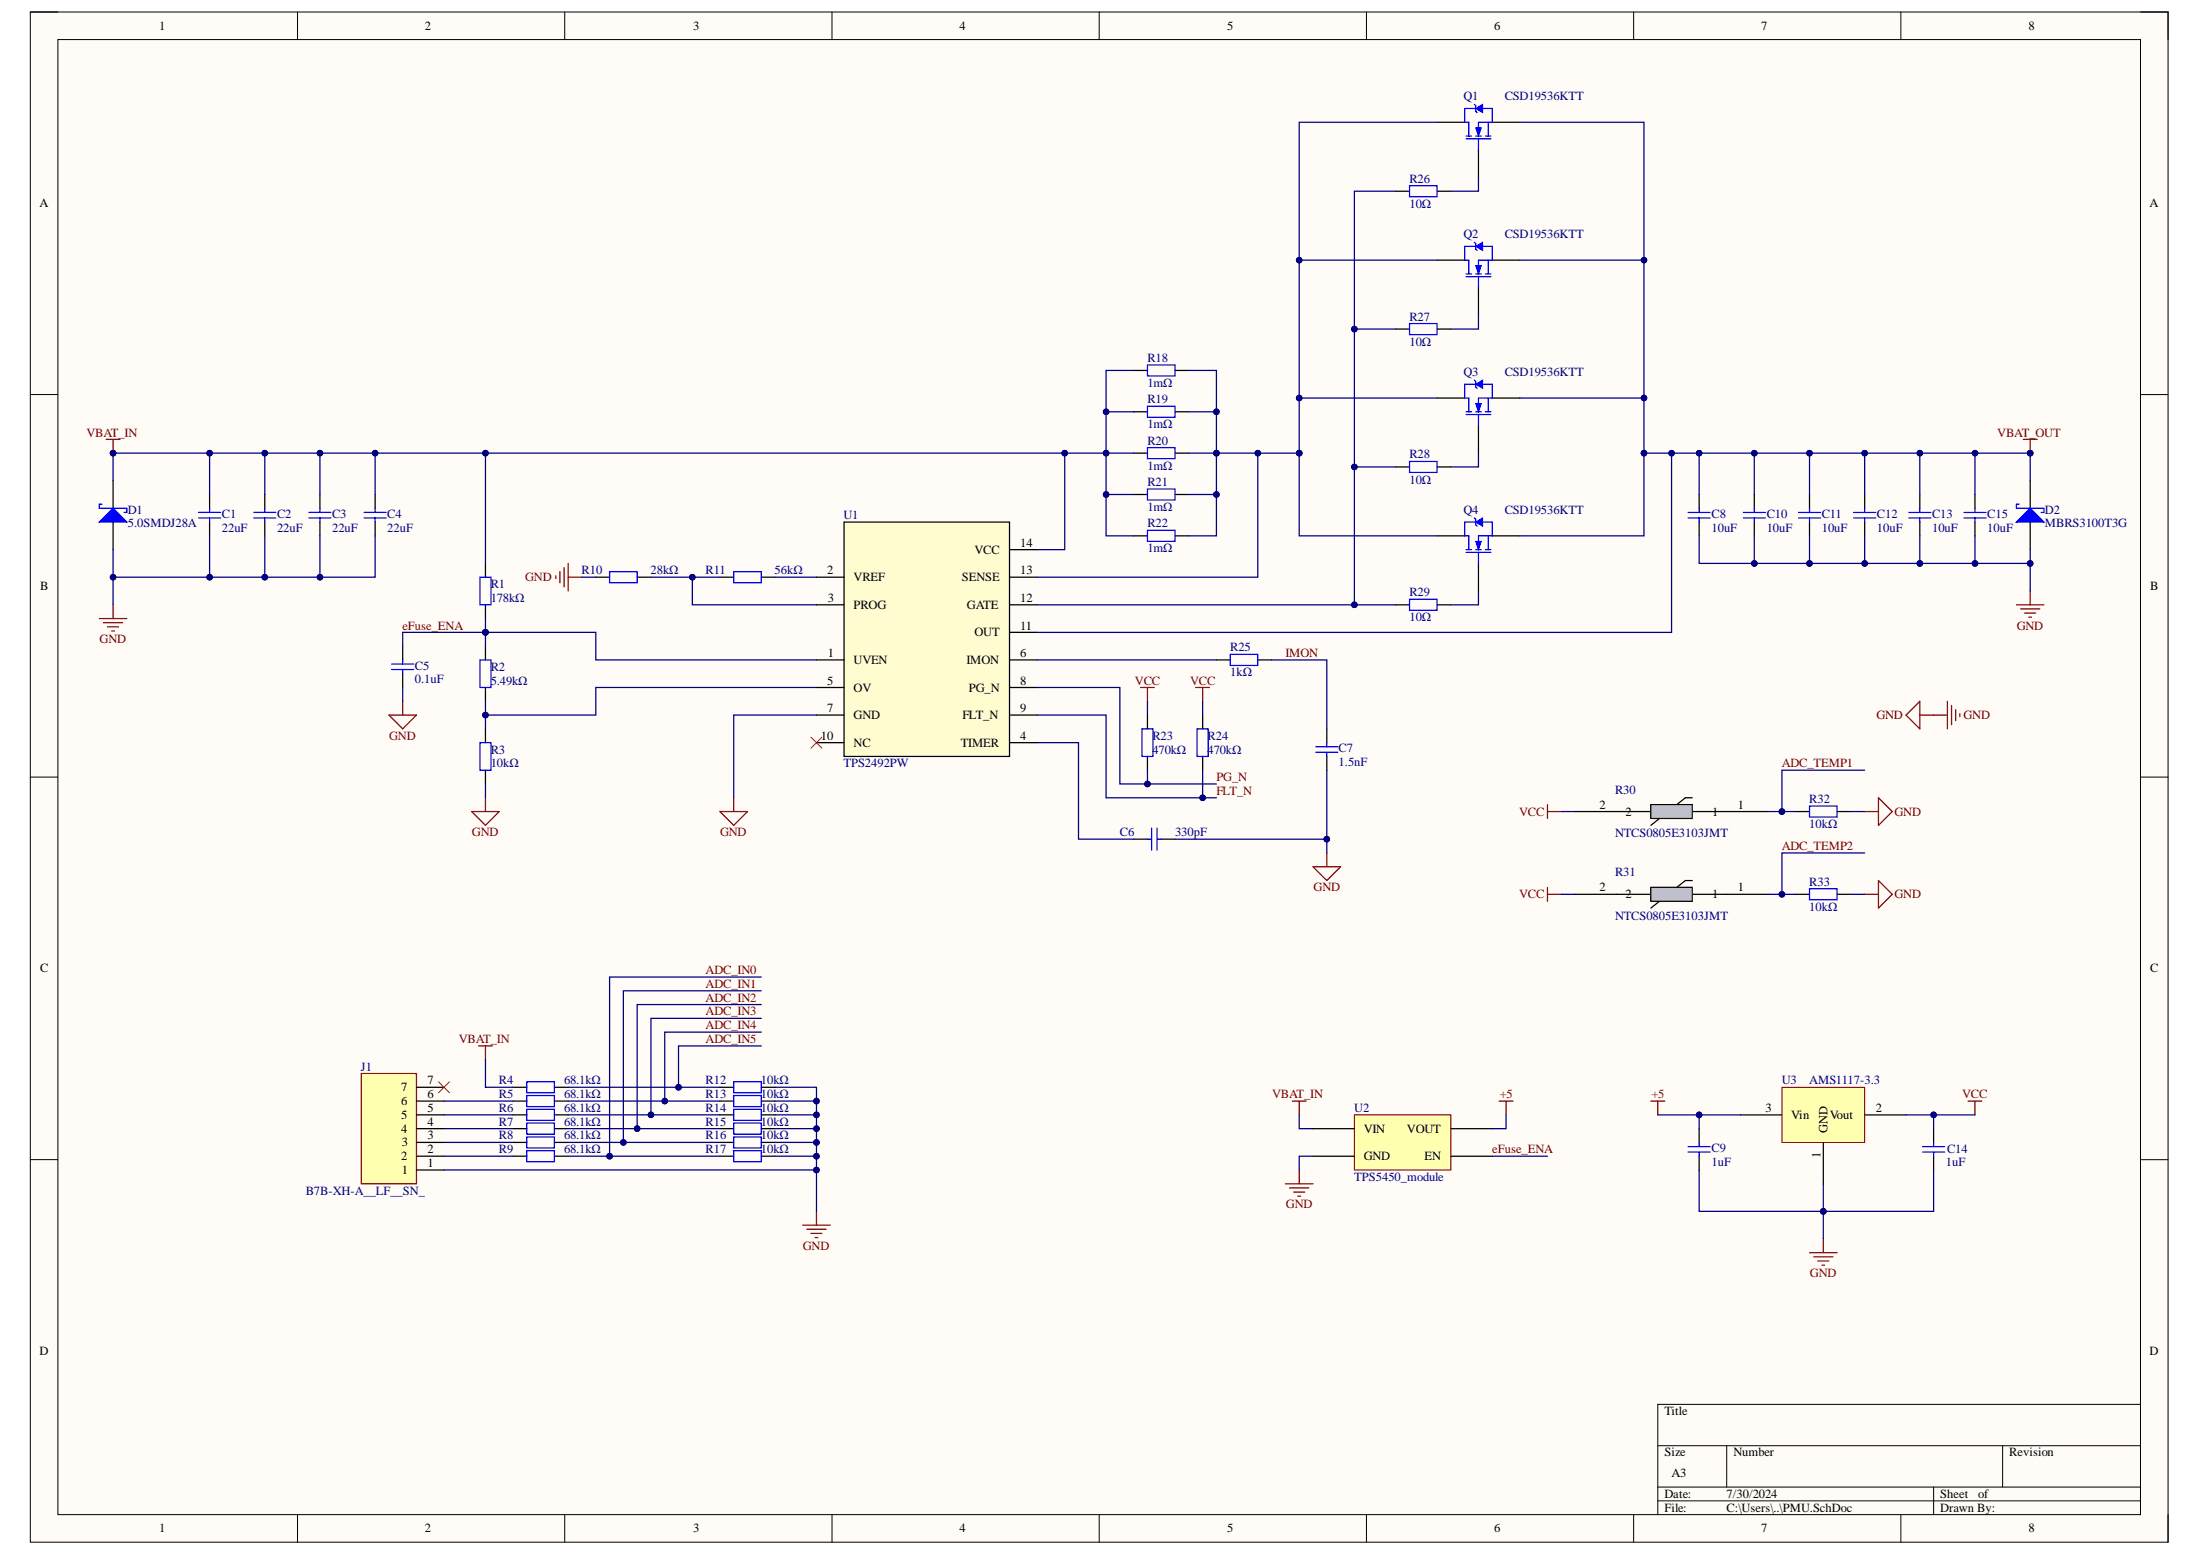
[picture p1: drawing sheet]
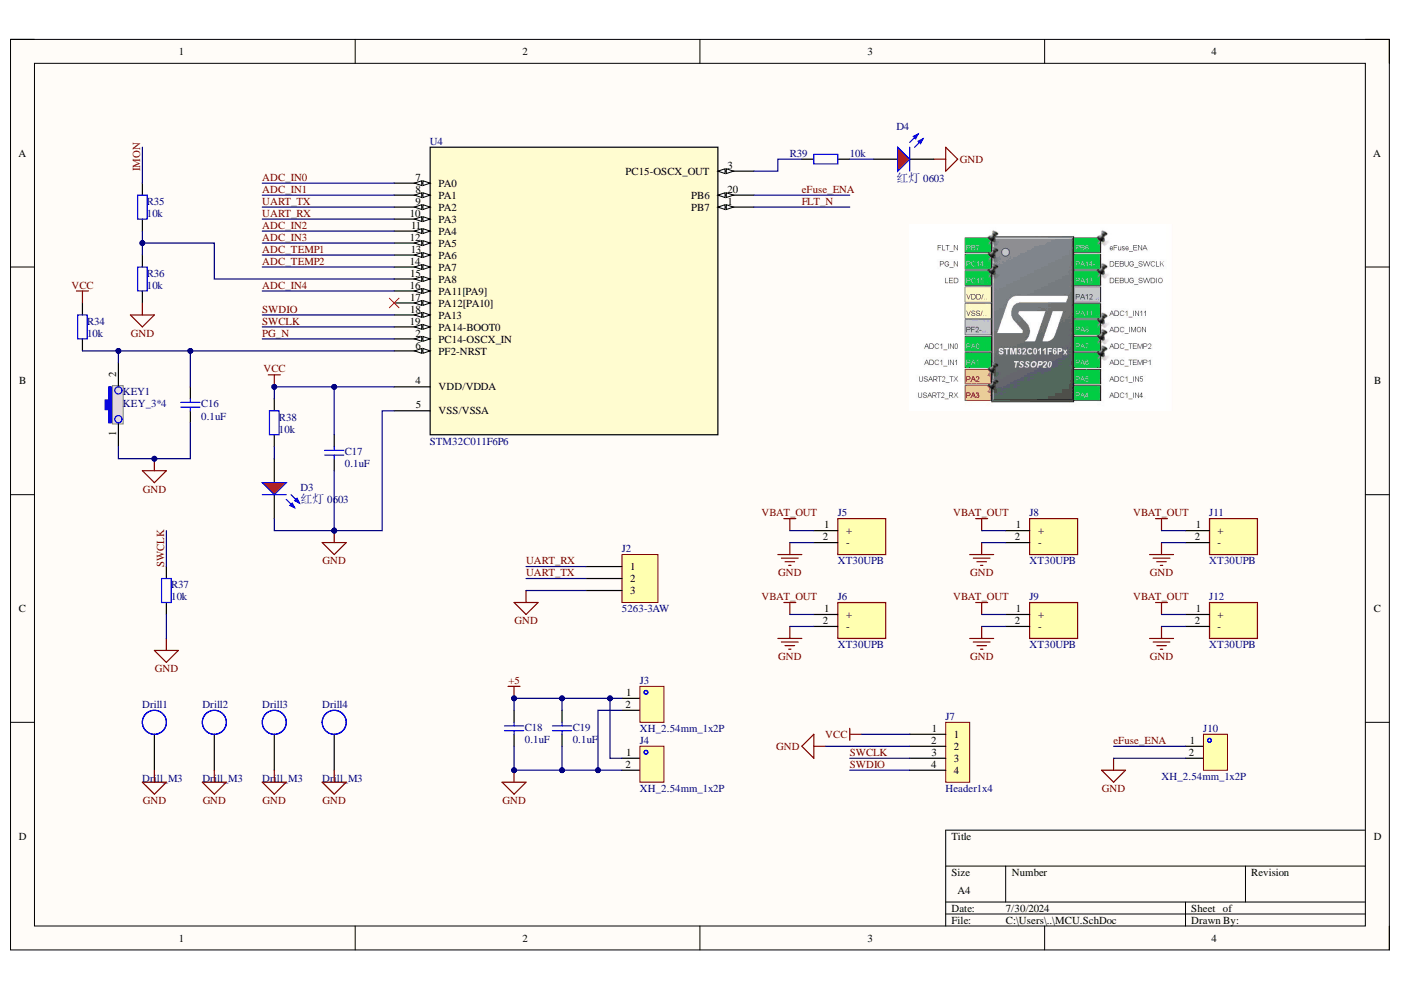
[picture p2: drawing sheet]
# Altium project DOG_PMU_v2.PrjPcb
2 sheets, 87 parts. Net scope: global (net labels, ports and power ports of the same name join across sheets).
Board file: PCB.PcbDoc
Sheets:
  PMU.SchDoc
  MCU.SchDoc

## Sheet PMU.SchDoc: 6s Lipo Protection Board
size A3; Author: Yue Wang; CompanyName: UoS; DrawnBy: Yue Wang; Engineer: Yue Wang; Organization: UoS; SheetNumber: 1; SheetTotal: 2

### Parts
C1  22uF  [C1210]
C2  22uF  [C1210]
C3  22uF  [C1210]
C4  22uF  [C1210]
C5  0.1uF  [C0603]
C6  330pF  [C0603]
C7  1.5nF  [C0603]
C8  10uF  [C1210]
C9  1uF  [C0603]
C10  10uF  [C1210]
C11  10uF  [C1210]
C12  10uF  [C1210]
C13  10uF  [C1210]
C14  1uF  [C0603]
C15  10uF  [C1210]
D1  5.0SMDJ28A  [SMA(DO-214AC)]
D2  MBRS3100T3G  [SMA(DO-214AC)]
J1  B7B-XH-A__LF__SN_  [SHDR7W64P0X250_1X7_1990X575X700P]
Q1  CSD19536KTT  [KTT0002A]
Q2  CSD19536KTT  [KTT0002A]
Q3  CSD19536KTT  [KTT0002A]
Q4  CSD19536KTT  [KTT0002A]
R1  178kΩ  [R0603]
R2  5.49kΩ  [R0603]
R3  10kΩ  [R0603]
R4  68.1kΩ  [R0603]
R5  68.1kΩ  [R0603]
R6  68.1kΩ  [R0603]
R7  68.1kΩ  [R0603]
R8  68.1kΩ  [R0603]
R9  68.1kΩ  [R0603]
R10  28kΩ  [R0603]
R11  56kΩ  [R0603]
R12  10kΩ  [R0603]
R13  10kΩ  [R0603]
R14  10kΩ  [R0603]
R15  10kΩ  [R0603]
R16  10kΩ  [R0603]
R17  10kΩ  [R0603]
R18  1mΩ  [2512_R]
R19  1mΩ  [2512_R]
R20  1mΩ  [2512_R]
R21  1mΩ  [2512_R]
R22  1mΩ  [2512_R]
R23  470kΩ  [R0603]
R24  470kΩ  [R0603]
R25  1kΩ  [R0603]
R26  10Ω  [R0603]
R27  10Ω  [R0603]
R28  10Ω  [R0603]
R29  10Ω  [R0603]
R30  NTCS0805E3103JMT  [NTCS0805_VIS]
R31  NTCS0805E3103JMT  [NTCS0805_VIS]
R32  10kΩ  [R0603]
R33  10kΩ  [R0603]
U1  TPS2492PW  [PW0014A_N]
U2  TPS5450_module  [TPS5450_module]
U3  AMS1117-3.3  [SOT-223]

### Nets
+5: C9.2 U2.4(VOUT) U3.3(Vin)
GND: C1.1 C2.1 C3.1 C4.1 C5.1 C6.1 C7.1 C8.1 C9.1 C10.1 C11.1 C12.1 C13.1 C14.1 C15.1 D1.1(A) D2.1(A) J1.1 R3.1 R10.1 R12.1 R13.1 R14.1 R15.1 R16.1 R17.1 R32.2 R33.2 U1.7(GND) U2.2(GND) U3.1(GND)
VBAT_IN: C1.2 C2.2 C3.2 C4.2 D1.2(K) R1.2 R4.2 R18.1 R19.1 R20.1 R21.1 R22.1 U1.14(VCC) U2.1(VIN)
VBAT_OUT: C8.2 C10.2 C11.2 C12.2 C13.2 C15.2 D2.2(K) Q1.3(S) Q2.3(S) Q3.3(S) Q4.3(S) U1.11(OUT)
VCC: C14.2 R23.1 R24.1 R30.2 R31.2 U3.2(Vout)
ADC_IN0: R9.1 R17.2
ADC_IN1: R8.1 R16.2
ADC_IN2: R7.1 R15.2
ADC_IN3: R6.1 R14.2
ADC_IN4: R5.1 R13.2
ADC_IN5: R4.1 R12.2
ADC_TEMP1: R30.1 R32.1
ADC_TEMP2: R31.1 R33.1
eFuse_ENA: C5.2 R1.1 R2.2 U1.1(UVEN) U2.3(EN)
FLT_N: R24.2 U1.9(FLT_N)
IMON: C7.2 R25.1
PG_N: R23.2 U1.8(PG_N)
NetC6_2: C6.2 U1.4(TIMER)
NetJ1_2: J1.2 R9.2
NetJ1_3: J1.3 R8.2
NetJ1_4: J1.4 R7.2
NetJ1_5: J1.5 R6.2
NetJ1_6: J1.6 R5.2
NetQ1_1: Q1.1(G) R26.1
NetQ1_2: Q1.2(D) Q2.2(D) Q3.2(D) Q4.2(D) R18.2 R19.2 R20.2 R21.2 R22.2 U1.13(SENSE)
NetQ2_1: Q2.1(G) R27.1
NetQ3_1: Q3.1(G) R28.1
NetQ4_1: Q4.1(G) R29.1
NetR2_1: R2.1 R3.2 U1.5(OV)
NetR10_2: R10.2 R11.1 U1.3(PROG)
NetR11_2: R11.2 U1.2(VREF)
NetR25_2: R25.2 U1.6(IMON)
NetR26_2: R26.2 R27.2 R28.2 R29.2 U1.12(GATE)

Not connected (* = marked no-connect by the designer): J1 7*; U1 10(NC)*

## Sheet MCU.SchDoc
size A4; SheetNumber: 2; SheetTotal: 2

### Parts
C16  0.1uF  [C0603]
C17  0.1uF  [C0603]
C18  0.1uF  [C0603]
C19  0.1uF  [C0603]
D3  红灯 0603  [0603_LED_S1]
D4  红灯 0603  [0603_LED_S1]
Drill1  Drill_M3  [Drill_M_3]
Drill2  Drill_M3  [Drill_M_3]
Drill3  Drill_M3  [Drill_M_3]
Drill4  Drill_M3  [Drill_M_3]
J2  5263-3AW  [5264-3AW]
J3  XH_2.54mm_1x2P  [XH2.54mm1x2P弯插]
J4  XH_2.54mm_1x2P  [XH2.54mm1x2P弯插]
J5  XT30UPB  [XT30UPB]
J6  XT30UPB  [XT30UPB]
J7  Header1x4  [Header 1x4p]
J8  XT30UPB  [XT30UPB]
J9  XT30UPB  [XT30UPB]
J10  XH_2.54mm_1x2P  [XH2.54mm1x2P弯插]
J11  XT30UPB  [XT30UPB]
J12  XT30UPB  [XT30UPB]
KEY1  KEY_3*4  [KEY_3*4]
R34  10k  [R0603]
R35  10k  [R0603]
R36  10k  [R0603]
R37  10k  [R0603]
R38  10k  [R0603]
R39  10k  [R0603]
U4  STM32C011F6P6  [TSSOP20_STM]

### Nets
+5: C18.1 C19.1 J3.1 J4.1
GND: C16.1 C17.1 C18.2 C19.2 D3.K D4.K Drill1.0(A) Drill2.0(A) Drill3.0(A) Drill4.0(A) J2.3 J3.2 J4.2 J5.2(-) J6.2(-) J7.2 J8.2(-) J9.2(-) J10.2 J11.2(-) J12.2(-) KEY1.1 R36.1 R37.1 U4.5(VSS/VSSA)
VBAT_OUT: J5.1(+) J6.1(+) J8.1(+) J9.1(+) J11.1(+) J12.1(+)
VCC: C17.2 J7.1 R34.2 R38.1 U4.4(VDD/VDDA)
ADC_IN0: U4.7(PA0)
ADC_IN1: U4.8(PA1)
ADC_IN2: U4.11(PA4)
ADC_IN3: U4.12(PA5)
ADC_IN4: U4.16(PA11[PA9])
ADC_TEMP1: U4.13(PA6)
ADC_TEMP2: U4.14(PA7)
eFuse_ENA: J10.1 U4.20(PB6)
FLT_N: U4.1(PB7)
IMON: R35.2
PG_N: U4.2(PC14-OSCX_IN)
SWCLK: J7.3 R37.2 U4.19(PA14-BOOT0)
SWDIO: J7.4 U4.18(PA13)
UART_RX: J2.1 U4.10(PA3)
UART_TX: J2.2 U4.9(PA2)
NetC16_2: C16.2 KEY1.2 R34.1 U4.6(PF2-NRST)
NetD3_A: D3.A R38.2
NetD4_A: D4.A R39.2
NetR35_1: R35.1 R36.2 U4.15(PA8)
NetR39_1: R39.1 U4.3(PC15-OSCX_OUT)

Not connected (* = marked no-connect by the designer): U4 17(PA12[PA10])*

## Nets that join several sheets
+5: PMU (C9.2 U2.4 U3.3), MCU (C18.1 C19.1 J3.1 J4.1)
GND: PMU (31 pins), MCU (25 pins)
VBAT_OUT: PMU (12 pins), MCU (6 pins)
VCC: PMU (6 pins), MCU (5 pins)
ADC_IN0: PMU (R9.1 R17.2), MCU (U4.7)
ADC_IN1: PMU (R8.1 R16.2), MCU (U4.8)
ADC_IN2: PMU (R7.1 R15.2), MCU (U4.11)
ADC_IN3: PMU (R6.1 R14.2), MCU (U4.12)
ADC_IN4: PMU (R5.1 R13.2), MCU (U4.16)
ADC_TEMP1: PMU (R30.1 R32.1), MCU (U4.13)
ADC_TEMP2: PMU (R31.1 R33.1), MCU (U4.14)
eFuse_ENA: PMU (5 pins), MCU (J10.1 U4.20)
FLT_N: PMU (R24.2 U1.9), MCU (U4.1)
IMON: PMU (C7.2 R25.1), MCU (R35.2)
PG_N: PMU (R23.2 U1.8), MCU (U4.2)
